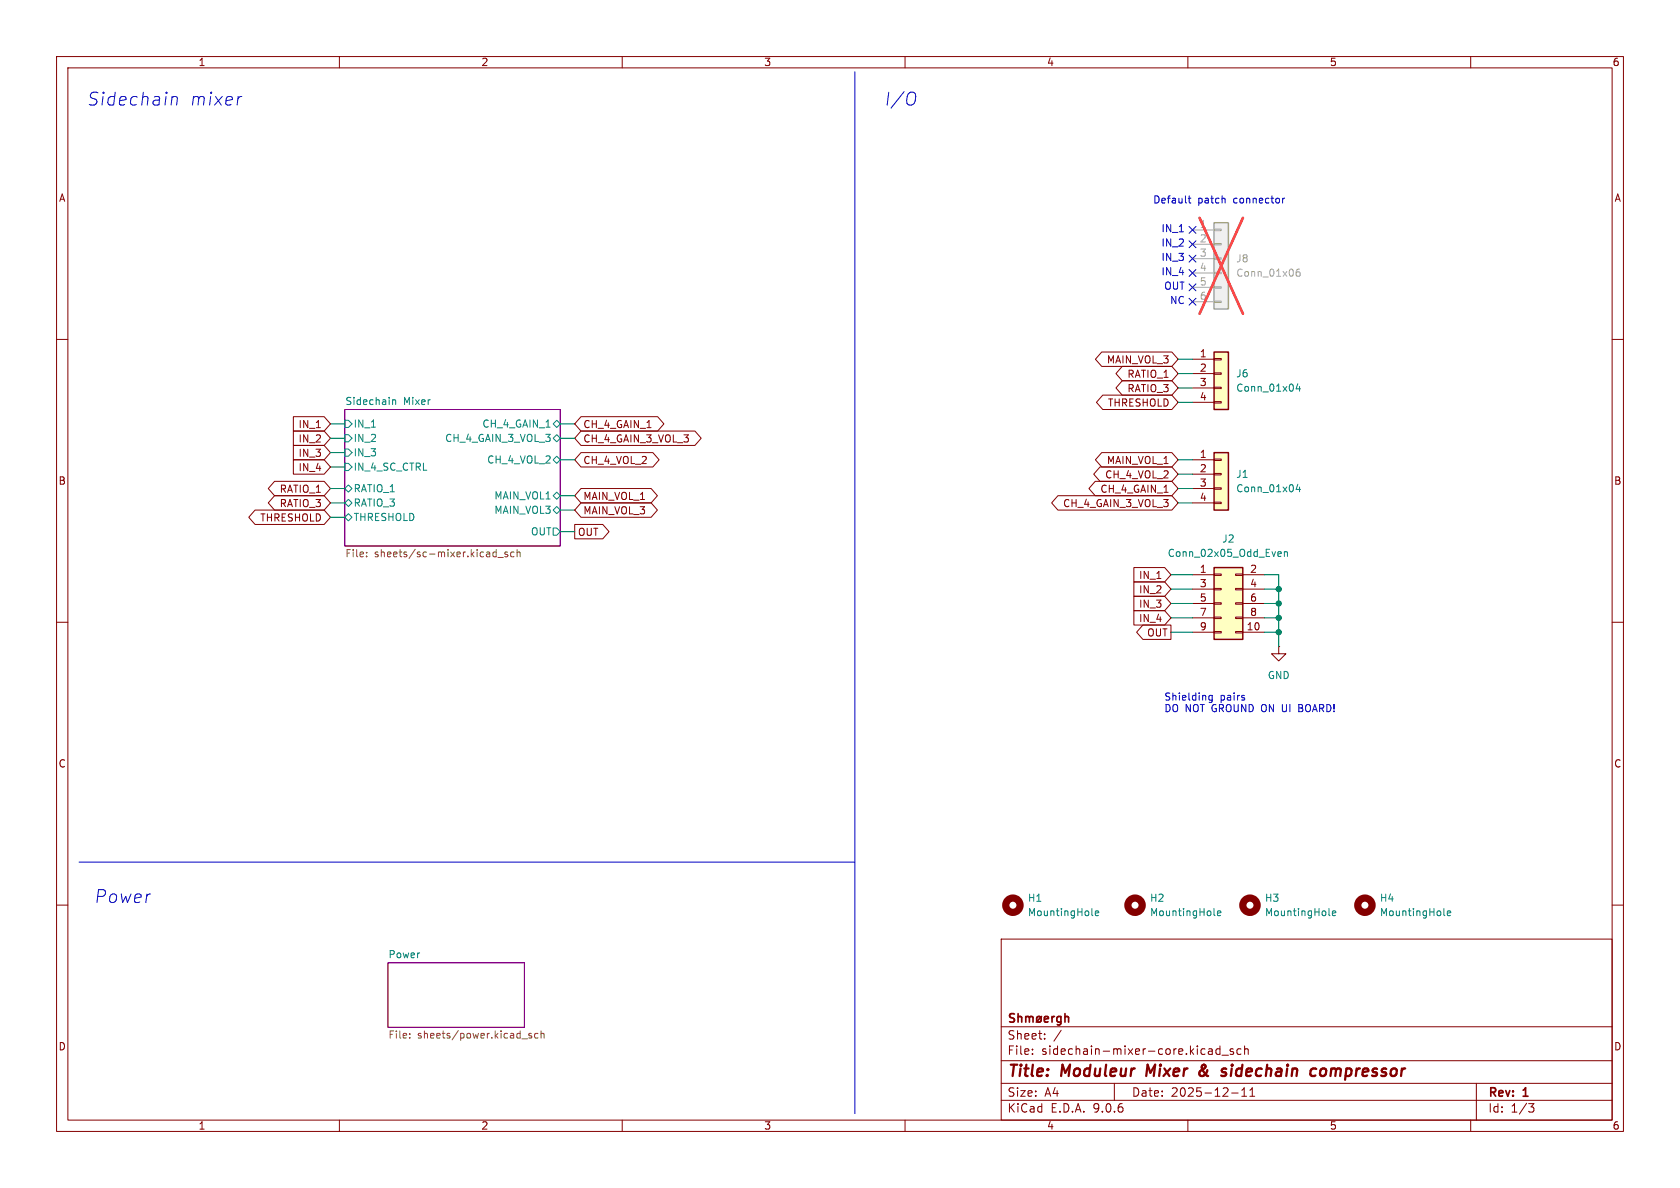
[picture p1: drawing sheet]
(kicad_sch
 (version 20250114)
 (generator "eeschema")
 (generator_version "9.0")
 (paper "A4")
 (title_block
  (title "Moduleur Mixer & sidechain compressor")
  (date "2025-12-11")
  (rev "1")
  (company "Shmøergh"))
 (lib_symbols
  (symbol "Connector_Generic:Conn_01x04"
   (pin_names
    (offset 1.016) (hide yes)) (exclude_from_sim no) (in_bom yes) (on_board yes)
   (property "Reference" "J" (at 0 5.08 0) (effects (font (size 1.27 1.27))))
   (property "Value" "Conn_01x04" (at 0 -7.62 0) (effects (font (size 1.27 1.27))))
   (property "Footprint" "" (at 0 0 0) (effects (font (size 1.27 1.27)) (hide yes)))
   (property "Datasheet" "~" (at 0 0 0) (effects (font (size 1.27 1.27)) (hide yes)))
   (property "Description" "Generic connector, single row, 01x04, script generated (kicad-library-utils/schlib/autogen/connector/)" (at 0 0 0) (effects (font (size 1.27 1.27)) (hide yes)))
   (symbol "Conn_01x04_1_1"
    (rectangle (start -1.27 3.81) (end 1.27 -6.35) (stroke (width 0.254) (type default)) (fill (type background)))
    (rectangle (start -1.27 2.667) (end 0 2.413) (stroke (width 0.1524) (type default)) (fill (type none)))
    (rectangle (start -1.27 0.127) (end 0 -0.127) (stroke (width 0.1524) (type default)) (fill (type none)))
    (rectangle (start -1.27 -2.413) (end 0 -2.667) (stroke (width 0.1524) (type default)) (fill (type none)))
    (rectangle (start -1.27 -4.953) (end 0 -5.207) (stroke (width 0.1524) (type default)) (fill (type none)))
    (pin passive line (at -5.08 2.54 0) (length 3.81) (name "Pin_1" (effects (font (size 1.27 1.27)))) (number "1" (effects (font (size 1.27 1.27)))))
    (pin passive line (at -5.08 0 0) (length 3.81) (name "Pin_2" (effects (font (size 1.27 1.27)))) (number "2" (effects (font (size 1.27 1.27)))))
    (pin passive line (at -5.08 -2.54 0) (length 3.81) (name "Pin_3" (effects (font (size 1.27 1.27)))) (number "3" (effects (font (size 1.27 1.27)))))
    (pin passive line (at -5.08 -5.08 0) (length 3.81) (name "Pin_4" (effects (font (size 1.27 1.27)))) (number "4" (effects (font (size 1.27 1.27))))))
   (embedded_fonts no))
  (symbol "Connector_Generic:Conn_01x06"
   (pin_names
    (offset 1.016) (hide yes)) (exclude_from_sim no) (in_bom yes) (on_board yes)
   (property "Reference" "J" (at 0 7.62 0) (effects (font (size 1.27 1.27))))
   (property "Value" "Conn_01x06" (at 0 -10.16 0) (effects (font (size 1.27 1.27))))
   (property "Footprint" "" (at 0 0 0) (effects (font (size 1.27 1.27)) (hide yes)))
   (property "Datasheet" "~" (at 0 0 0) (effects (font (size 1.27 1.27)) (hide yes)))
   (property "Description" "Generic connector, single row, 01x06, script generated (kicad-library-utils/schlib/autogen/connector/)" (at 0 0 0) (effects (font (size 1.27 1.27)) (hide yes)))
   (symbol "Conn_01x06_1_1"
    (rectangle (start -1.27 6.35) (end 1.27 -8.89) (stroke (width 0.254) (type default)) (fill (type background)))
    (rectangle (start -1.27 5.207) (end 0 4.953) (stroke (width 0.1524) (type default)) (fill (type none)))
    (rectangle (start -1.27 2.667) (end 0 2.413) (stroke (width 0.1524) (type default)) (fill (type none)))
    (rectangle (start -1.27 0.127) (end 0 -0.127) (stroke (width 0.1524) (type default)) (fill (type none)))
    (rectangle (start -1.27 -2.413) (end 0 -2.667) (stroke (width 0.1524) (type default)) (fill (type none)))
    (rectangle (start -1.27 -4.953) (end 0 -5.207) (stroke (width 0.1524) (type default)) (fill (type none)))
    (rectangle (start -1.27 -7.493) (end 0 -7.747) (stroke (width 0.1524) (type default)) (fill (type none)))
    (pin passive line (at -5.08 5.08 0) (length 3.81) (name "Pin_1" (effects (font (size 1.27 1.27)))) (number "1" (effects (font (size 1.27 1.27)))))
    (pin passive line (at -5.08 2.54 0) (length 3.81) (name "Pin_2" (effects (font (size 1.27 1.27)))) (number "2" (effects (font (size 1.27 1.27)))))
    (pin passive line (at -5.08 0 0) (length 3.81) (name "Pin_3" (effects (font (size 1.27 1.27)))) (number "3" (effects (font (size 1.27 1.27)))))
    (pin passive line (at -5.08 -2.54 0) (length 3.81) (name "Pin_4" (effects (font (size 1.27 1.27)))) (number "4" (effects (font (size 1.27 1.27)))))
    (pin passive line (at -5.08 -5.08 0) (length 3.81) (name "Pin_5" (effects (font (size 1.27 1.27)))) (number "5" (effects (font (size 1.27 1.27)))))
    (pin passive line (at -5.08 -7.62 0) (length 3.81) (name "Pin_6" (effects (font (size 1.27 1.27)))) (number "6" (effects (font (size 1.27 1.27))))))
   (embedded_fonts no))
  (symbol "Connector_Generic:Conn_02x05_Odd_Even"
   (pin_names
    (offset 1.016) (hide yes)) (exclude_from_sim no) (in_bom yes) (on_board yes)
   (property "Reference" "J" (at 1.27 7.62 0) (effects (font (size 1.27 1.27))))
   (property "Value" "Conn_02x05_Odd_Even" (at 1.27 -7.62 0) (effects (font (size 1.27 1.27))))
   (property "Footprint" "" (at 0 0 0) (effects (font (size 1.27 1.27)) (hide yes)))
   (property "Datasheet" "~" (at 0 0 0) (effects (font (size 1.27 1.27)) (hide yes)))
   (property "Description" "Generic connector, double row, 02x05, odd/even pin numbering scheme (row 1 odd numbers, row 2 even numbers), script generated (kicad-library-utils/schlib/autogen/connector/)" (at 0 0 0) (effects (font (size 1.27 1.27)) (hide yes)))
   (symbol "Conn_02x05_Odd_Even_1_1"
    (rectangle (start -1.27 6.35) (end 3.81 -6.35) (stroke (width 0.254) (type default)) (fill (type background)))
    (rectangle (start -1.27 5.207) (end 0 4.953) (stroke (width 0.1524) (type default)) (fill (type none)))
    (rectangle (start -1.27 2.667) (end 0 2.413) (stroke (width 0.1524) (type default)) (fill (type none)))
    (rectangle (start -1.27 0.127) (end 0 -0.127) (stroke (width 0.1524) (type default)) (fill (type none)))
    (rectangle (start -1.27 -2.413) (end 0 -2.667) (stroke (width 0.1524) (type default)) (fill (type none)))
    (rectangle (start -1.27 -4.953) (end 0 -5.207) (stroke (width 0.1524) (type default)) (fill (type none)))
    (rectangle (start 3.81 5.207) (end 2.54 4.953) (stroke (width 0.1524) (type default)) (fill (type none)))
    (rectangle (start 3.81 2.667) (end 2.54 2.413) (stroke (width 0.1524) (type default)) (fill (type none)))
    (rectangle (start 3.81 0.127) (end 2.54 -0.127) (stroke (width 0.1524) (type default)) (fill (type none)))
    (rectangle (start 3.81 -2.413) (end 2.54 -2.667) (stroke (width 0.1524) (type default)) (fill (type none)))
    (rectangle (start 3.81 -4.953) (end 2.54 -5.207) (stroke (width 0.1524) (type default)) (fill (type none)))
    (pin passive line (at -5.08 5.08 0) (length 3.81) (name "Pin_1" (effects (font (size 1.27 1.27)))) (number "1" (effects (font (size 1.27 1.27)))))
    (pin passive line (at -5.08 2.54 0) (length 3.81) (name "Pin_3" (effects (font (size 1.27 1.27)))) (number "3" (effects (font (size 1.27 1.27)))))
    (pin passive line (at -5.08 0 0) (length 3.81) (name "Pin_5" (effects (font (size 1.27 1.27)))) (number "5" (effects (font (size 1.27 1.27)))))
    (pin passive line (at -5.08 -2.54 0) (length 3.81) (name "Pin_7" (effects (font (size 1.27 1.27)))) (number "7" (effects (font (size 1.27 1.27)))))
    (pin passive line (at -5.08 -5.08 0) (length 3.81) (name "Pin_9" (effects (font (size 1.27 1.27)))) (number "9" (effects (font (size 1.27 1.27)))))
    (pin passive line (at 7.62 5.08 180) (length 3.81) (name "Pin_2" (effects (font (size 1.27 1.27)))) (number "2" (effects (font (size 1.27 1.27)))))
    (pin passive line (at 7.62 2.54 180) (length 3.81) (name "Pin_4" (effects (font (size 1.27 1.27)))) (number "4" (effects (font (size 1.27 1.27)))))
    (pin passive line (at 7.62 0 180) (length 3.81) (name "Pin_6" (effects (font (size 1.27 1.27)))) (number "6" (effects (font (size 1.27 1.27)))))
    (pin passive line (at 7.62 -2.54 180) (length 3.81) (name "Pin_8" (effects (font (size 1.27 1.27)))) (number "8" (effects (font (size 1.27 1.27)))))
    (pin passive line (at 7.62 -5.08 180) (length 3.81) (name "Pin_10" (effects (font (size 1.27 1.27)))) (number "10" (effects (font (size 1.27 1.27))))))
   (embedded_fonts no))
  (symbol "Mechanical:MountingHole"
   (pin_names
    (offset 1.016)) (exclude_from_sim no) (in_bom no) (on_board yes)
   (property "Reference" "H" (at 0 5.08 0) (effects (font (size 1.27 1.27))))
   (property "Value" "MountingHole" (at 0 3.175 0) (effects (font (size 1.27 1.27))))
   (property "Footprint" "" (at 0 0 0) (effects (font (size 1.27 1.27)) (hide yes)))
   (property "Datasheet" "~" (at 0 0 0) (effects (font (size 1.27 1.27)) (hide yes)))
   (property "Description" "Mounting Hole without connection" (at 0 0 0) (effects (font (size 1.27 1.27)) (hide yes)))
   (symbol "MountingHole_0_1"
    (circle (center 0 0) (radius 1.27) (stroke (width 1.27) (type default)) (fill (type none))))
   (embedded_fonts no))
  (symbol "power:GND"
   (power)
   (pin_numbers (hide yes))
   (pin_names
    (offset 0) (hide yes)) (exclude_from_sim no) (in_bom yes) (on_board yes)
   (property "Reference" "#PWR" (at 0 -6.35 0) (effects (font (size 1.27 1.27)) (hide yes)))
   (property "Value" "GND" (at 0 -3.81 0) (effects (font (size 1.27 1.27))))
   (property "Footprint" "" (at 0 0 0) (effects (font (size 1.27 1.27)) (hide yes)))
   (property "Datasheet" "" (at 0 0 0) (effects (font (size 1.27 1.27)) (hide yes)))
   (property "Description" "Power symbol creates a global label with name \"GND\" , ground" (at 0 0 0) (effects (font (size 1.27 1.27)) (hide yes)))
   (symbol "GND_0_1"
    (polyline (pts (xy 0 0) (xy 0 -1.27) (xy 1.27 -1.27) (xy 0 -2.54) (xy -1.27 -1.27) (xy 0 -1.27)) (stroke (width 0) (type default)) (fill (type none))))
   (symbol "GND_1_1"
    (pin power_in line (at 0 0 270) (length 0) (name "~" (effects (font (size 1.27 1.27)))) (number "1" (effects (font (size 1.27 1.27))))))
   (embedded_fonts no)))
 (text "Power"
  (exclude_from_sim no)
  (at 16.51 158.75 0)
  (effects (font (size 2.27 2.27)
    (italic yes)) (justify left)))
 (text "IN_3"
  (exclude_from_sim no)
  (at 209.55 45.72 0)
  (effects (font (size 1.27 1.27)) (justify right)))
 (text "Default patch connector"
  (exclude_from_sim no)
  (at 227.33 35.56 0)
  (effects (font (size 1.27 1.27)) (justify right)))
 (text "NC"
  (exclude_from_sim no)
  (at 209.55 53.34 0)
  (effects (font (size 1.27 1.27)) (justify right)))
 (text "IN_1"
  (exclude_from_sim no)
  (at 209.55 40.64 0)
  (effects (font (size 1.27 1.27)) (justify right)))
 (text "Shielding pairs\nDO NOT GROUND ON UI BOARD!"
  (exclude_from_sim no)
  (at 205.74 124.46 0)
  (effects (font (size 1.27 1.27)) (justify left)))
 (text "OUT"
  (exclude_from_sim no)
  (at 209.55 50.8 0)
  (effects (font (size 1.27 1.27)) (justify right)))
 (text "Sidechain mixer"
  (exclude_from_sim no)
  (at 15.24 17.78 0)
  (effects (font (size 2.27 2.27)
    (italic yes)) (justify left)))
 (text "IN_2"
  (exclude_from_sim no)
  (at 209.55 43.18 0)
  (effects (font (size 1.27 1.27)) (justify right)))
 (text "I/O"
  (exclude_from_sim no)
  (at 156.21 17.78 0)
  (effects (font (size 2.27 2.27)
    (italic yes)) (justify left)))
 (text "IN_4"
  (exclude_from_sim no)
  (at 209.55 48.26 0)
  (effects (font (size 1.27 1.27)) (justify right)))
 (junction
  (at 226.06 109.22)
  (diameter 0)
  (color 0 0 0 0))
 (junction
  (at 226.06 106.68)
  (diameter 0)
  (color 0 0 0 0))
 (junction
  (at 226.06 104.14)
  (diameter 0)
  (color 0 0 0 0))
 (junction
  (at 226.06 111.76)
  (diameter 0)
  (color 0 0 0 0))
 (no_connect
  (at 210.82 53.34))
 (no_connect
  (at 210.82 40.64))
 (no_connect
  (at 210.82 48.26))
 (no_connect
  (at 210.82 43.18))
 (no_connect
  (at 210.82 50.8))
 (no_connect
  (at 210.82 45.72))
 (wire
  (pts (xy 101.6 93.98) (xy 99.06 93.98))
  (stroke (width 0) (type default)))
 (wire
  (pts (xy 58.42 91.44) (xy 60.96 91.44))
  (stroke (width 0) (type default)))
 (wire
  (pts (xy 58.42 80.01) (xy 60.96 80.01))
  (stroke (width 0) (type default)))
 (wire
  (pts (xy 226.06 109.22) (xy 226.06 111.76))
  (stroke (width 0) (type default)))
 (wire
  (pts (xy 208.28 83.82) (xy 210.82 83.82))
  (stroke (width 0) (type default)))
 (wire
  (pts (xy 58.42 86.36) (xy 60.96 86.36))
  (stroke (width 0) (type default)))
 (wire
  (pts (xy 207.01 111.76) (xy 210.82 111.76))
  (stroke (width 0) (type default)))
 (wire
  (pts (xy 223.52 111.76) (xy 226.06 111.76))
  (stroke (width 0) (type default)))
 (wire
  (pts (xy 223.52 104.14) (xy 226.06 104.14))
  (stroke (width 0) (type default)))
 (wire
  (pts (xy 226.06 101.6) (xy 226.06 104.14))
  (stroke (width 0) (type default)))
 (wire
  (pts (xy 226.06 106.68) (xy 226.06 109.22))
  (stroke (width 0) (type default)))
 (wire
  (pts (xy 101.6 90.17) (xy 99.06 90.17))
  (stroke (width 0) (type default)))
 (wire
  (pts (xy 207.01 101.6) (xy 210.82 101.6))
  (stroke (width 0) (type default)))
 (wire
  (pts (xy 208.28 71.12) (xy 210.82 71.12))
  (stroke (width 0) (type default)))
 (wire
  (pts (xy 207.01 109.22) (xy 210.82 109.22))
  (stroke (width 0) (type default)))
 (wire
  (pts (xy 208.28 86.36) (xy 210.82 86.36))
  (stroke (width 0) (type default)))
 (wire
  (pts (xy 101.6 87.63) (xy 99.06 87.63))
  (stroke (width 0) (type default)))
 (wire
  (pts (xy 58.42 88.9) (xy 60.96 88.9))
  (stroke (width 0) (type default)))
 (wire
  (pts (xy 58.42 74.93) (xy 60.96 74.93))
  (stroke (width 0) (type default)))
 (wire
  (pts (xy 208.28 66.04) (xy 210.82 66.04))
  (stroke (width 0) (type default)))
 (wire
  (pts (xy 223.52 101.6) (xy 226.06 101.6))
  (stroke (width 0) (type default)))
 (wire
  (pts (xy 223.52 109.22) (xy 226.06 109.22))
  (stroke (width 0) (type default)))
 (wire
  (pts (xy 226.06 104.14) (xy 226.06 106.68))
  (stroke (width 0) (type default)))
 (wire
  (pts (xy 207.01 104.14) (xy 210.82 104.14))
  (stroke (width 0) (type default)))
 (wire
  (pts (xy 208.28 68.58) (xy 210.82 68.58))
  (stroke (width 0) (type default)))
 (wire
  (pts (xy 226.06 111.76) (xy 226.06 114.3))
  (stroke (width 0) (type default)))
 (wire
  (pts (xy 208.28 63.5) (xy 210.82 63.5))
  (stroke (width 0) (type default)))
 (wire
  (pts (xy 223.52 106.68) (xy 226.06 106.68))
  (stroke (width 0) (type default)))
 (wire
  (pts (xy 58.42 77.47) (xy 60.96 77.47))
  (stroke (width 0) (type default)))
 (wire
  (pts (xy 58.42 82.55) (xy 60.96 82.55))
  (stroke (width 0) (type default)))
 (wire
  (pts (xy 101.6 81.28) (xy 99.06 81.28))
  (stroke (width 0) (type default)))
 (wire
  (pts (xy 208.28 88.9) (xy 210.82 88.9))
  (stroke (width 0) (type default)))
 (wire
  (pts (xy 207.01 106.68) (xy 210.82 106.68))
  (stroke (width 0) (type default)))
 (polyline
  (pts (xy 151.13 12.7) (xy 151.13 196.85))
  (stroke (width 0) (type default)))
 (wire
  (pts (xy 208.28 81.28) (xy 210.82 81.28))
  (stroke (width 0) (type default)))
 (polyline
  (pts (xy 13.97 152.4) (xy 151.13 152.4))
  (stroke (width 0) (type default)))
 (wire
  (pts (xy 101.6 74.93) (xy 99.06 74.93))
  (stroke (width 0) (type default)))
 (wire
  (pts (xy 101.6 77.47) (xy 99.06 77.47))
  (stroke (width 0) (type default)))
 (global_label "IN_3"
  (shape input)
  (at 207.01 106.68 180)
  (fields_autoplaced yes)
  (effects (font (size 1.27 1.27)) (justify right))
  (property "Intersheetrefs" "${INTERSHEET_REFS}" (at 199.9124 106.68 0) (effects (font (size 1.27 1.27)) (justify right) (hide yes))))
 (global_label "CH_4_GAIN_1"
  (shape bidirectional)
  (at 101.6 74.93 0)
  (fields_autoplaced yes)
  (effects (font (size 1.27 1.27)) (justify left))
  (property "Intersheetrefs" "${INTERSHEET_REFS}" (at 117.9127 74.93 0) (effects (font (size 1.27 1.27)) (justify left) (hide yes))))
 (global_label "IN_4"
  (shape input)
  (at 207.01 109.22 180)
  (fields_autoplaced yes)
  (effects (font (size 1.27 1.27)) (justify right))
  (property "Intersheetrefs" "${INTERSHEET_REFS}" (at 199.9124 109.22 0) (effects (font (size 1.27 1.27)) (justify right) (hide yes))))
 (global_label "OUT"
  (shape output)
  (at 207.01 111.76 180)
  (fields_autoplaced yes)
  (effects (font (size 1.27 1.27)) (justify right))
  (property "Intersheetrefs" "${INTERSHEET_REFS}" (at 200.3962 111.76 0) (effects (font (size 1.27 1.27)) (justify right) (hide yes))))
 (global_label "OUT"
  (shape output)
  (at 101.6 93.98 0)
  (fields_autoplaced yes)
  (effects (font (size 1.27 1.27)) (justify left))
  (property "Intersheetrefs" "${INTERSHEET_REFS}" (at 108.2138 93.98 0) (effects (font (size 1.27 1.27)) (justify left) (hide yes))))
 (global_label "IN_2"
  (shape input)
  (at 58.42 77.47 180)
  (fields_autoplaced yes)
  (effects (font (size 1.27 1.27)) (justify right))
  (property "Intersheetrefs" "${INTERSHEET_REFS}" (at 51.3224 77.47 0) (effects (font (size 1.27 1.27)) (justify right) (hide yes))))
 (global_label "THRESHOLD"
  (shape bidirectional)
  (at 58.42 91.44 180)
  (fields_autoplaced yes)
  (effects (font (size 1.27 1.27)) (justify right))
  (property "Intersheetrefs" "${INTERSHEET_REFS}" (at 43.4378 91.44 0) (effects (font (size 1.27 1.27)) (justify right) (hide yes))))
 (global_label "CH_4_GAIN_3_VOL_3"
  (shape bidirectional)
  (at 208.28 88.9 180)
  (fields_autoplaced yes)
  (effects (font (size 1.27 1.27)) (justify right))
  (property "Intersheetrefs" "${INTERSHEET_REFS}" (at 185.3754 88.9 0) (effects (font (size 1.27 1.27)) (justify right) (hide yes))))
 (global_label "MAIN_VOL_3"
  (shape bidirectional)
  (at 101.6 90.17 0)
  (fields_autoplaced yes)
  (effects (font (size 1.27 1.27)) (justify left))
  (property "Intersheetrefs" "${INTERSHEET_REFS}" (at 116.7637 90.17 0) (effects (font (size 1.27 1.27)) (justify left) (hide yes))))
 (global_label "MAIN_VOL_3"
  (shape bidirectional)
  (at 208.28 63.5 180)
  (fields_autoplaced yes)
  (effects (font (size 1.27 1.27)) (justify right))
  (property "Intersheetrefs" "${INTERSHEET_REFS}" (at 193.1163 63.5 0) (effects (font (size 1.27 1.27)) (justify right) (hide yes))))
 (global_label "IN_1"
  (shape input)
  (at 58.42 74.93 180)
  (fields_autoplaced yes)
  (effects (font (size 1.27 1.27)) (justify right))
  (property "Intersheetrefs" "${INTERSHEET_REFS}" (at 51.3224 74.93 0) (effects (font (size 1.27 1.27)) (justify right) (hide yes))))
 (global_label "RATIO_3"
  (shape bidirectional)
  (at 58.42 88.9 180)
  (fields_autoplaced yes)
  (effects (font (size 1.27 1.27)) (justify right))
  (property "Intersheetrefs" "${INTERSHEET_REFS}" (at 46.8849 88.9 0) (effects (font (size 1.27 1.27)) (justify right) (hide yes))))
 (global_label "RATIO_1"
  (shape bidirectional)
  (at 208.28 66.04 180)
  (fields_autoplaced yes)
  (effects (font (size 1.27 1.27)) (justify right))
  (property "Intersheetrefs" "${INTERSHEET_REFS}" (at 196.7449 66.04 0) (effects (font (size 1.27 1.27)) (justify right) (hide yes))))
 (global_label "CH_4_GAIN_1"
  (shape bidirectional)
  (at 208.28 86.36 180)
  (fields_autoplaced yes)
  (effects (font (size 1.27 1.27)) (justify right))
  (property "Intersheetrefs" "${INTERSHEET_REFS}" (at 191.9673 86.36 0) (effects (font (size 1.27 1.27)) (justify right) (hide yes))))
 (global_label "IN_4"
  (shape input)
  (at 58.42 82.55 180)
  (fields_autoplaced yes)
  (effects (font (size 1.27 1.27)) (justify right))
  (property "Intersheetrefs" "${INTERSHEET_REFS}" (at 51.3224 82.55 0) (effects (font (size 1.27 1.27)) (justify right) (hide yes))))
 (global_label "RATIO_3"
  (shape bidirectional)
  (at 208.28 68.58 180)
  (fields_autoplaced yes)
  (effects (font (size 1.27 1.27)) (justify right))
  (property "Intersheetrefs" "${INTERSHEET_REFS}" (at 196.7449 68.58 0) (effects (font (size 1.27 1.27)) (justify right) (hide yes))))
 (global_label "THRESHOLD"
  (shape bidirectional)
  (at 208.28 71.12 180)
  (fields_autoplaced yes)
  (effects (font (size 1.27 1.27)) (justify right))
  (property "Intersheetrefs" "${INTERSHEET_REFS}" (at 193.2978 71.12 0) (effects (font (size 1.27 1.27)) (justify right) (hide yes))))
 (global_label "CH_4_VOL_2"
  (shape bidirectional)
  (at 101.6 81.28 0)
  (fields_autoplaced yes)
  (effects (font (size 1.27 1.27)) (justify left))
  (property "Intersheetrefs" "${INTERSHEET_REFS}" (at 117.066 81.28 0) (effects (font (size 1.27 1.27)) (justify left) (hide yes))))
 (global_label "IN_2"
  (shape input)
  (at 207.01 104.14 180)
  (fields_autoplaced yes)
  (effects (font (size 1.27 1.27)) (justify right))
  (property "Intersheetrefs" "${INTERSHEET_REFS}" (at 199.9124 104.14 0) (effects (font (size 1.27 1.27)) (justify right) (hide yes))))
 (global_label "CH_4_GAIN_3_VOL_3"
  (shape bidirectional)
  (at 101.6 77.47 0)
  (fields_autoplaced yes)
  (effects (font (size 1.27 1.27)) (justify left))
  (property "Intersheetrefs" "${INTERSHEET_REFS}" (at 124.5046 77.47 0) (effects (font (size 1.27 1.27)) (justify left) (hide yes))))
 (global_label "CH_4_VOL_2"
  (shape bidirectional)
  (at 208.28 83.82 180)
  (fields_autoplaced yes)
  (effects (font (size 1.27 1.27)) (justify right))
  (property "Intersheetrefs" "${INTERSHEET_REFS}" (at 192.814 83.82 0) (effects (font (size 1.27 1.27)) (justify right) (hide yes))))
 (global_label "MAIN_VOL_1"
  (shape bidirectional)
  (at 208.28 81.28 180)
  (fields_autoplaced yes)
  (effects (font (size 1.27 1.27)) (justify right))
  (property "Intersheetrefs" "${INTERSHEET_REFS}" (at 193.1163 81.28 0) (effects (font (size 1.27 1.27)) (justify right) (hide yes))))
 (global_label "MAIN_VOL_1"
  (shape bidirectional)
  (at 101.6 87.63 0)
  (fields_autoplaced yes)
  (effects (font (size 1.27 1.27)) (justify left))
  (property "Intersheetrefs" "${INTERSHEET_REFS}" (at 116.7637 87.63 0) (effects (font (size 1.27 1.27)) (justify left) (hide yes))))
 (global_label "IN_1"
  (shape input)
  (at 207.01 101.6 180)
  (fields_autoplaced yes)
  (effects (font (size 1.27 1.27)) (justify right))
  (property "Intersheetrefs" "${INTERSHEET_REFS}" (at 199.9124 101.6 0) (effects (font (size 1.27 1.27)) (justify right) (hide yes))))
 (global_label "RATIO_1"
  (shape bidirectional)
  (at 58.42 86.36 180)
  (fields_autoplaced yes)
  (effects (font (size 1.27 1.27)) (justify right))
  (property "Intersheetrefs" "${INTERSHEET_REFS}" (at 46.8849 86.36 0) (effects (font (size 1.27 1.27)) (justify right) (hide yes))))
 (global_label "IN_3"
  (shape input)
  (at 58.42 80.01 180)
  (fields_autoplaced yes)
  (effects (font (size 1.27 1.27)) (justify right))
  (property "Intersheetrefs" "${INTERSHEET_REFS}" (at 51.3224 80.01 0) (effects (font (size 1.27 1.27)) (justify right) (hide yes))))
 (symbol
  (lib_id "Connector_Generic:Conn_01x04")
  (at 215.9 66.04 0)
  (unit 1)
  (exclude_from_sim no)
  (in_bom yes)
  (on_board yes)
  (dnp no)
  (fields_autoplaced yes)
  (property "Reference" "J6" (at 218.44 66.0399 0) (effects (font (size 1.27 1.27)) (justify left)))
  (property "Value" "Conn_01x04" (at 218.44 68.5799 0) (effects (font (size 1.27 1.27)) (justify left)))
  (property "Footprint" "Connector_PinHeader_2.54mm:PinHeader_1x04_P2.54mm_Vertical" (at 215.9 66.04 0) (effects (font (size 1.27 1.27)) (hide yes)))
  (property "Datasheet" "~" (at 215.9 66.04 0) (effects (font (size 1.27 1.27)) (hide yes)))
  (property "Description" "Generic connector, single row, 01x04, script generated (kicad-library-utils/schlib/autogen/connector/)" (at 215.9 66.04 0) (effects (font (size 1.27 1.27)) (hide yes)))
  (property "Part No." "" (at 215.9 66.04 0) (effects (font (size 1.27 1.27)) (hide yes)))
  (property "Part URL" "https://mou.sr/3UfnMcJ" (at 215.9 66.04 0) (effects (font (size 1.27 1.27)) (hide yes)))
  (property "Vendor" "Mouser" (at 215.9 66.04 0) (effects (font (size 1.27 1.27)) (hide yes)))
  (property "LCSC" "" (at 215.9 66.04 0) (effects (font (size 1.27 1.27)) (hide yes)))
  (property "CHECKED" "YES" (at 215.9 66.04 0) (effects (font (size 1.27 1.27)) (hide yes)))
  (property "Mouser Part no." "200-HTSW10407TS " (at 215.9 66.04 0) (effects (font (size 1.27 1.27)) (hide yes)))
  (pin "3")
  (pin "1")
  (pin "4")
  (pin "2"))
 (symbol
  (lib_id "power:GND")
  (at 226.06 114.3 0)
  (unit 1)
  (exclude_from_sim no)
  (in_bom yes)
  (on_board yes)
  (dnp no)
  (fields_autoplaced yes)
  (property "Reference" "#PWR01" (at 226.06 120.65 0) (effects (font (size 1.27 1.27)) (hide yes)))
  (property "Value" "GND" (at 226.06 119.38 0) (effects (font (size 1.27 1.27))))
  (property "Footprint" "" (at 226.06 114.3 0) (effects (font (size 1.27 1.27)) (hide yes)))
  (property "Datasheet" "" (at 226.06 114.3 0) (effects (font (size 1.27 1.27)) (hide yes)))
  (property "Description" "Power symbol creates a global label with name \"GND\" , ground" (at 226.06 114.3 0) (effects (font (size 1.27 1.27)) (hide yes)))
  (pin "1"))
 (symbol
  (lib_id "Mechanical:MountingHole")
  (at 200.66 160.02 0)
  (unit 1)
  (exclude_from_sim no)
  (in_bom no)
  (on_board yes)
  (dnp no)
  (fields_autoplaced yes)
  (property "Reference" "H2" (at 203.2 158.7499 0) (effects (font (size 1.27 1.27)) (justify left)))
  (property "Value" "MountingHole" (at 203.2 161.2899 0) (effects (font (size 1.27 1.27)) (justify left)))
  (property "Footprint" "MountingHole:MountingHole_3.2mm_M3_DIN965_Pad" (at 200.66 160.02 0) (effects (font (size 1.27 1.27)) (hide yes)))
  (property "Datasheet" "~" (at 200.66 160.02 0) (effects (font (size 1.27 1.27)) (hide yes)))
  (property "Description" "Mounting Hole without connection" (at 200.66 160.02 0) (effects (font (size 1.27 1.27)) (hide yes)))
  (property "Part URL" "" (at 200.66 160.02 0) (effects (font (size 1.27 1.27)) (hide yes)))
  (property "Vendor" "Mouser" (at 200.66 160.02 0) (effects (font (size 1.27 1.27)) (hide yes)))
  (property "LCSC" "" (at 200.66 160.02 0) (effects (font (size 1.27 1.27)) (hide yes)))
  (property "CHECKED" "" (at 200.66 160.02 0) (effects (font (size 1.27 1.27)) (hide yes)))
  (property "Arwill" "" (at 200.66 160.02 0) (effects (font (size 1.27 1.27)) (hide yes)))
  (property "Hestore" "" (at 200.66 160.02 0) (effects (font (size 1.27 1.27)) (hide yes))))
 (symbol
  (lib_id "Mechanical:MountingHole")
  (at 179.07 160.02 0)
  (unit 1)
  (exclude_from_sim no)
  (in_bom no)
  (on_board yes)
  (dnp no)
  (fields_autoplaced yes)
  (property "Reference" "H1" (at 181.61 158.7499 0) (effects (font (size 1.27 1.27)) (justify left)))
  (property "Value" "MountingHole" (at 181.61 161.2899 0) (effects (font (size 1.27 1.27)) (justify left)))
  (property "Footprint" "MountingHole:MountingHole_3.2mm_M3_DIN965_Pad" (at 179.07 160.02 0) (effects (font (size 1.27 1.27)) (hide yes)))
  (property "Datasheet" "~" (at 179.07 160.02 0) (effects (font (size 1.27 1.27)) (hide yes)))
  (property "Description" "Mounting Hole without connection" (at 179.07 160.02 0) (effects (font (size 1.27 1.27)) (hide yes)))
  (property "Part URL" "" (at 179.07 160.02 0) (effects (font (size 1.27 1.27)) (hide yes)))
  (property "Vendor" "Mouser" (at 179.07 160.02 0) (effects (font (size 1.27 1.27)) (hide yes)))
  (property "LCSC" "" (at 179.07 160.02 0) (effects (font (size 1.27 1.27)) (hide yes)))
  (property "CHECKED" "" (at 179.07 160.02 0) (effects (font (size 1.27 1.27)) (hide yes)))
  (property "Arwill" "" (at 179.07 160.02 0) (effects (font (size 1.27 1.27)) (hide yes)))
  (property "Hestore" "" (at 179.07 160.02 0) (effects (font (size 1.27 1.27)) (hide yes))))
 (symbol
  (lib_id "Connector_Generic:Conn_01x06")
  (at 215.9 45.72 0)
  (unit 1)
  (exclude_from_sim no)
  (in_bom yes)
  (on_board yes)
  (dnp yes)
  (fields_autoplaced yes)
  (property "Reference" "J8" (at 218.44 45.7199 0) (effects (font (size 1.27 1.27)) (justify left)))
  (property "Value" "Conn_01x06" (at 218.44 48.2599 0) (effects (font (size 1.27 1.27)) (justify left)))
  (property "Footprint" "Connector_PinHeader_2.54mm:PinHeader_1x06_P2.54mm_Vertical" (at 215.9 45.72 0) (effects (font (size 1.27 1.27)) (hide yes)))
  (property "Datasheet" "~" (at 215.9 45.72 0) (effects (font (size 1.27 1.27)) (hide yes)))
  (property "Description" "Generic connector, single row, 01x06, script generated (kicad-library-utils/schlib/autogen/connector/)" (at 215.9 45.72 0) (effects (font (size 1.27 1.27)) (hide yes)))
  (property "Part URL" "https://mou.sr/3YpdCIF" (at 215.9 45.72 0) (effects (font (size 1.27 1.27)) (hide yes)))
  (property "Vendor" "Mouser" (at 215.9 45.72 0) (effects (font (size 1.27 1.27)) (hide yes)))
  (property "LCSC" "" (at 215.9 45.72 0) (effects (font (size 1.27 1.27)) (hide yes)))
  (property "CHECKED" "YES" (at 215.9 45.72 0) (effects (font (size 1.27 1.27)) (hide yes)))
  (property "Mouser Part no." "200-HTSW10607TS" (at 215.9 45.72 0) (effects (font (size 1.27 1.27)) (hide yes)))
  (property "Arwill" "" (at 215.9 45.72 0) (effects (font (size 1.27 1.27)) (hide yes)))
  (property "Hestore" "" (at 215.9 45.72 0) (effects (font (size 1.27 1.27)) (hide yes)))
  (property "Part No." "" (at 215.9 45.72 0) (effects (font (size 1.27 1.27)) (hide yes)))
  (pin "5")
  (pin "3")
  (pin "6")
  (pin "1")
  (pin "4")
  (pin "2"))
 (symbol
  (lib_id "Connector_Generic:Conn_02x05_Odd_Even")
  (at 215.9 106.68 0)
  (unit 1)
  (exclude_from_sim no)
  (in_bom yes)
  (on_board yes)
  (dnp no)
  (fields_autoplaced yes)
  (property "Reference" "J2" (at 217.17 95.25 0) (effects (font (size 1.27 1.27))))
  (property "Value" "Conn_02x05_Odd_Even" (at 217.17 97.79 0) (effects (font (size 1.27 1.27))))
  (property "Footprint" "Connector_PinHeader_2.54mm:PinHeader_2x05_P2.54mm_Vertical" (at 215.9 106.68 0) (effects (font (size 1.27 1.27)) (hide yes)))
  (property "Datasheet" "~" (at 215.9 106.68 0) (effects (font (size 1.27 1.27)) (hide yes)))
  (property "Description" "Generic connector, double row, 02x05, odd/even pin numbering scheme (row 1 odd numbers, row 2 even numbers), script generated (kicad-library-utils/schlib/autogen/connector/)" (at 215.9 106.68 0) (effects (font (size 1.27 1.27)) (hide yes)))
  (property "Part URL" "https://mou.sr/3MXhCO3" (at 215.9 106.68 0) (effects (font (size 1.27 1.27)) (hide yes)))
  (property "Vendor" "Mouser" (at 215.9 106.68 0) (effects (font (size 1.27 1.27)) (hide yes)))
  (property "LCSC" "" (at 215.9 106.68 0) (effects (font (size 1.27 1.27)) (hide yes)))
  (property "CHECKED" "YES" (at 215.9 106.68 0) (effects (font (size 1.27 1.27)) (hide yes)))
  (property "Mouser Part no." "200-HTSW10507TD " (at 215.9 106.68 0) (effects (font (size 1.27 1.27)) (hide yes)))
  (property "Arwill" "" (at 215.9 106.68 0) (effects (font (size 1.27 1.27)) (hide yes)))
  (property "Hestore" "" (at 215.9 106.68 0) (effects (font (size 1.27 1.27)) (hide yes)))
  (pin "6")
  (pin "8")
  (pin "10")
  (pin "3")
  (pin "7")
  (pin "1")
  (pin "9")
  (pin "5")
  (pin "4")
  (pin "2"))
 (symbol
  (lib_id "Mechanical:MountingHole")
  (at 220.98 160.02 0)
  (unit 1)
  (exclude_from_sim no)
  (in_bom no)
  (on_board yes)
  (dnp no)
  (fields_autoplaced yes)
  (property "Reference" "H3" (at 223.52 158.7499 0) (effects (font (size 1.27 1.27)) (justify left)))
  (property "Value" "MountingHole" (at 223.52 161.2899 0) (effects (font (size 1.27 1.27)) (justify left)))
  (property "Footprint" "MountingHole:MountingHole_3.2mm_M3_DIN965_Pad" (at 220.98 160.02 0) (effects (font (size 1.27 1.27)) (hide yes)))
  (property "Datasheet" "~" (at 220.98 160.02 0) (effects (font (size 1.27 1.27)) (hide yes)))
  (property "Description" "Mounting Hole without connection" (at 220.98 160.02 0) (effects (font (size 1.27 1.27)) (hide yes)))
  (property "Part URL" "" (at 220.98 160.02 0) (effects (font (size 1.27 1.27)) (hide yes)))
  (property "Vendor" "Mouser" (at 220.98 160.02 0) (effects (font (size 1.27 1.27)) (hide yes)))
  (property "LCSC" "" (at 220.98 160.02 0) (effects (font (size 1.27 1.27)) (hide yes)))
  (property "CHECKED" "" (at 220.98 160.02 0) (effects (font (size 1.27 1.27)) (hide yes)))
  (property "Arwill" "" (at 220.98 160.02 0) (effects (font (size 1.27 1.27)) (hide yes)))
  (property "Hestore" "" (at 220.98 160.02 0) (effects (font (size 1.27 1.27)) (hide yes))))
 (symbol
  (lib_id "Mechanical:MountingHole")
  (at 241.3 160.02 0)
  (unit 1)
  (exclude_from_sim no)
  (in_bom no)
  (on_board yes)
  (dnp no)
  (fields_autoplaced yes)
  (property "Reference" "H4" (at 243.84 158.7499 0) (effects (font (size 1.27 1.27)) (justify left)))
  (property "Value" "MountingHole" (at 243.84 161.2899 0) (effects (font (size 1.27 1.27)) (justify left)))
  (property "Footprint" "MountingHole:MountingHole_3.2mm_M3_DIN965_Pad" (at 241.3 160.02 0) (effects (font (size 1.27 1.27)) (hide yes)))
  (property "Datasheet" "~" (at 241.3 160.02 0) (effects (font (size 1.27 1.27)) (hide yes)))
  (property "Description" "Mounting Hole without connection" (at 241.3 160.02 0) (effects (font (size 1.27 1.27)) (hide yes)))
  (property "Part URL" "" (at 241.3 160.02 0) (effects (font (size 1.27 1.27)) (hide yes)))
  (property "Vendor" "Mouser" (at 241.3 160.02 0) (effects (font (size 1.27 1.27)) (hide yes)))
  (property "LCSC" "" (at 241.3 160.02 0) (effects (font (size 1.27 1.27)) (hide yes)))
  (property "CHECKED" "" (at 241.3 160.02 0) (effects (font (size 1.27 1.27)) (hide yes)))
  (property "Arwill" "" (at 241.3 160.02 0) (effects (font (size 1.27 1.27)) (hide yes)))
  (property "Hestore" "" (at 241.3 160.02 0) (effects (font (size 1.27 1.27)) (hide yes))))
 (symbol
  (lib_id "Connector_Generic:Conn_01x04")
  (at 215.9 83.82 0)
  (unit 1)
  (exclude_from_sim no)
  (in_bom yes)
  (on_board yes)
  (dnp no)
  (fields_autoplaced yes)
  (property "Reference" "J1" (at 218.44 83.8199 0) (effects (font (size 1.27 1.27)) (justify left)))
  (property "Value" "Conn_01x04" (at 218.44 86.3599 0) (effects (font (size 1.27 1.27)) (justify left)))
  (property "Footprint" "Connector_PinHeader_2.54mm:PinHeader_1x04_P2.54mm_Vertical" (at 215.9 83.82 0) (effects (font (size 1.27 1.27)) (hide yes)))
  (property "Datasheet" "~" (at 215.9 83.82 0) (effects (font (size 1.27 1.27)) (hide yes)))
  (property "Description" "Generic connector, single row, 01x04, script generated (kicad-library-utils/schlib/autogen/connector/)" (at 215.9 83.82 0) (effects (font (size 1.27 1.27)) (hide yes)))
  (property "Part No." "" (at 215.9 83.82 0) (effects (font (size 1.27 1.27)) (hide yes)))
  (property "Part URL" "https://mou.sr/3UfnMcJ" (at 215.9 83.82 0) (effects (font (size 1.27 1.27)) (hide yes)))
  (property "Vendor" "Mouser" (at 215.9 83.82 0) (effects (font (size 1.27 1.27)) (hide yes)))
  (property "LCSC" "" (at 215.9 83.82 0) (effects (font (size 1.27 1.27)) (hide yes)))
  (property "CHECKED" "YES" (at 215.9 83.82 0) (effects (font (size 1.27 1.27)) (hide yes)))
  (property "Mouser Part no." "200-HTSW10407TS " (at 215.9 83.82 0) (effects (font (size 1.27 1.27)) (hide yes)))
  (pin "3")
  (pin "1")
  (pin "4")
  (pin "2"))
 (sheet
  (at 60.96 72.39)
  (size 38.1 24.13)
  (exclude_from_sim no)
  (in_bom yes)
  (on_board yes)
  (dnp no)
  (fields_autoplaced yes)
  (stroke (width 0.1524) (type solid))
  (fill (color 0 0 0 0.0000))
  (property "Sheetname" "Sidechain Mixer" (at 60.96 71.6784 0) (effects (font (size 1.27 1.27)) (justify left bottom)))
  (property "Sheetfile" "sheets/sc-mixer.kicad_sch" (at 60.96 97.1046 0) (effects (font (size 1.27 1.27)) (justify left top)))
  (pin "CH_4_GAIN_1" bidirectional (at 99.06 74.93 0) (effects (font (size 1.27 1.27)) (justify right)))
  (pin "CH_4_VOL_2" bidirectional (at 99.06 81.28 0) (effects (font (size 1.27 1.27)) (justify right)))
  (pin "IN_1" input (at 60.96 74.93 180) (effects (font (size 1.27 1.27)) (justify left)))
  (pin "IN_2" input (at 60.96 77.47 180) (effects (font (size 1.27 1.27)) (justify left)))
  (pin "IN_3" input (at 60.96 80.01 180) (effects (font (size 1.27 1.27)) (justify left)))
  (pin "IN_4_SC_CTRL" input (at 60.96 82.55 180) (effects (font (size 1.27 1.27)) (justify left)))
  (pin "MAIN_VOL1" bidirectional (at 99.06 87.63 0) (effects (font (size 1.27 1.27)) (justify right)))
  (pin "MAIN_VOL3" bidirectional (at 99.06 90.17 0) (effects (font (size 1.27 1.27)) (justify right)))
  (pin "OUT" output (at 99.06 93.98 0) (effects (font (size 1.27 1.27)) (justify right)))
  (pin "RATIO_1" bidirectional (at 60.96 86.36 180) (effects (font (size 1.27 1.27)) (justify left)))
  (pin "RATIO_3" bidirectional (at 60.96 88.9 180) (effects (font (size 1.27 1.27)) (justify left)))
  (pin "THRESHOLD" bidirectional (at 60.96 91.44 180) (effects (font (size 1.27 1.27)) (justify left)))
  (pin "CH_4_GAIN_3_VOL_3" bidirectional (at 99.06 77.47 0) (effects (font (size 1.27 1.27)) (justify right))))
 (sheet
  (at 68.58 170.18)
  (size 24.13 11.43)
  (exclude_from_sim no)
  (in_bom yes)
  (on_board yes)
  (dnp no)
  (fields_autoplaced yes)
  (stroke (width 0.1524) (type solid))
  (fill (color 0 0 0 0.0000))
  (property "Sheetname" "Power" (at 68.58 169.4684 0) (effects (font (size 1.27 1.27)) (justify left bottom)))
  (property "Sheetfile" "sheets/power.kicad_sch" (at 68.58 182.1946 0) (effects (font (size 1.27 1.27)) (justify left top))))
 (sheet_instances
  (path ""
   (page "1")))
 (embedded_fonts no))
